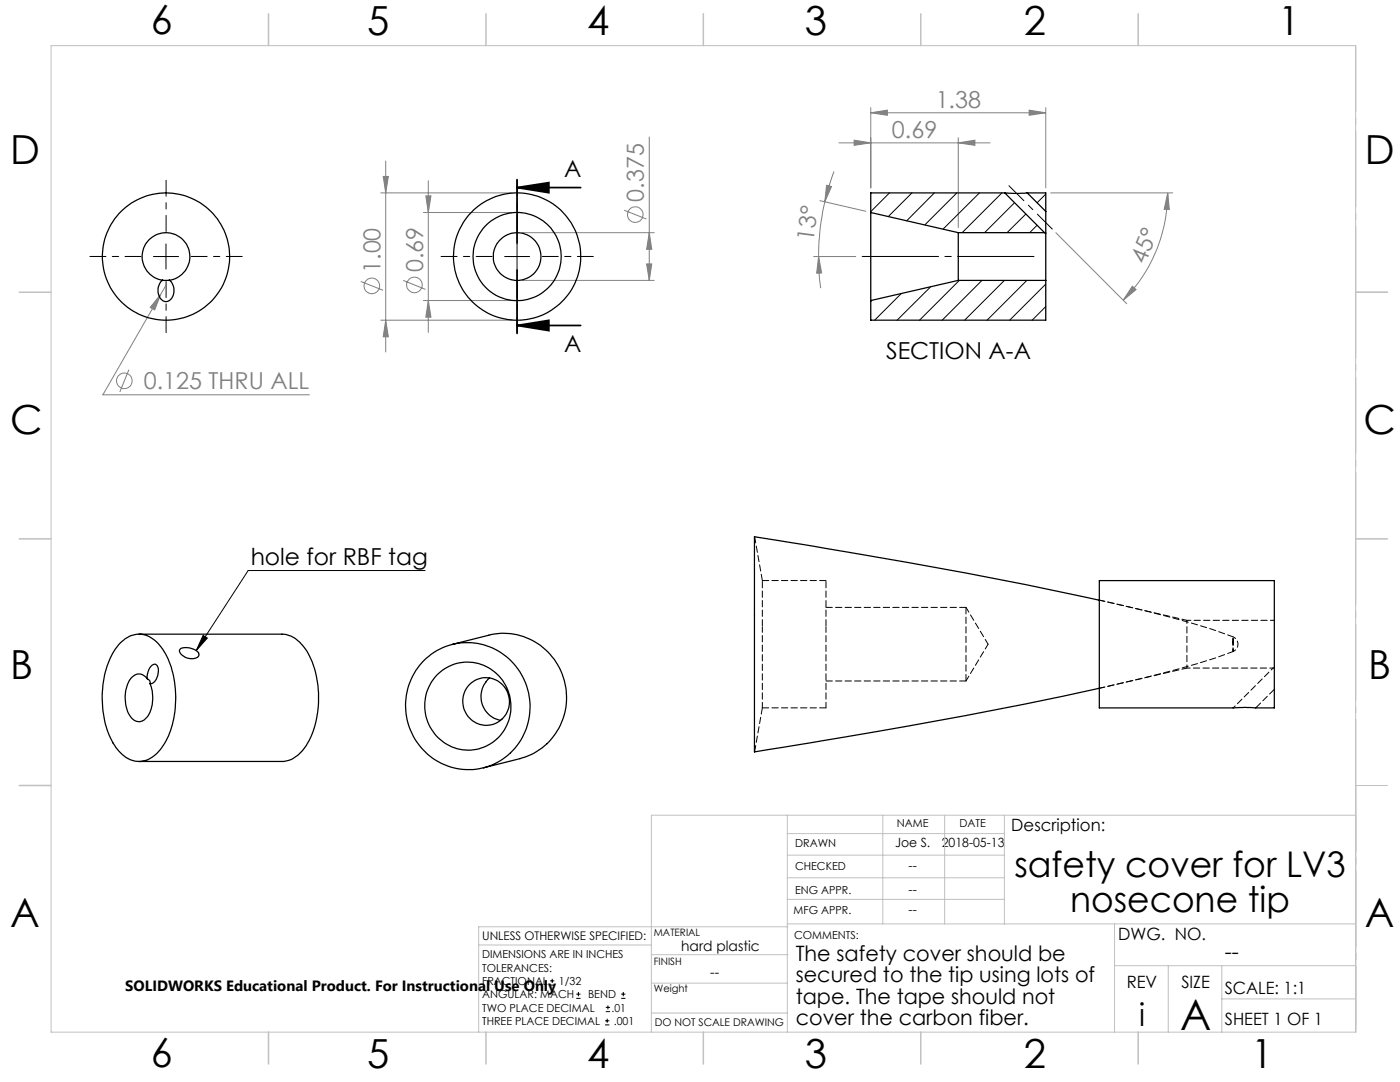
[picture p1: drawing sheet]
<svg xmlns="http://www.w3.org/2000/svg" width="279mm" height="216mm" viewBox="0 0 279 216" stroke-linecap="round" stroke-linejoin="round" font-family="sans-serif">
<g fill="none" stroke="#808080" stroke-width=".2">
<path d="M76 38.5h26.2M76.5 35.2h1l-.5 3.3zM77 32.1v38.1M85 39.1h1l-.5 3.3zM85.5 36.1v30.2M129.6 27.3v28.7M165 37l.9 .2-1.3 3.1zM166.4 34.2l-1 3-.8 3.1M167.4 28.5h30.2M170.5 28l3.3 .5-3.3 .5zM173.8 22.5l3.3-.5v1zM173.8 21.5v16"/>
<path d="M173.8 22.5h34.9M191.2 28.5l3.4-.5v1zM191.2 27.5v17.9M205.4 22l3.3 .5-3.3 .5zM208.7 21.5v16M209.7 38.5h24.3M233 38.5l.4 3.3h-1.1zM233 38.5a30.4 30.4 0 0 1-8.8 21.4M32.1 58.7l-1.2 3.1-.9-.5zM32.1 58.7l-11.6 20.1h41.2M33.1 56.9l-1 1.8M72 56.2l4.4 1.7"/>
<path d="M80.5 56l4.4 1.7M84.5 42.4h17.7M84.5 60h17.7M85.5 60l.5 3.3h-1zM104.2 46.4h26.4M104.2 56h26.4M124.6 41.9l4.4 1.8M129 52.7h1.1l-.5 3.3zM129.6 46.4l.5 3.3h-1.1zM162.4 51.2h8.4M163.4 51.2l.6 3.3h-1zM163.4 51.2l.1 3.9 .3 2.4"/>
<path d="M163.6 40l9.2 2.2M164.6 40.3a46.1 46.1 0 0 0-1.2 10.9M210.7 46.4l14.2 14.2M226 57.1l.7 .7-2.5 2.1zM25.7 73.8l-1.8 4.4M76 63.9h26.2M77 63.9l.5 3.3h-1z"/>
<circle cx="74.2" cy="57" r="1.55"/>
<circle cx="82.7" cy="56.8" r="1.56"/>
<circle cx="126.8" cy="42.8" r="1.55"/>
<circle cx="24.8" cy="76" r="1.55"/>
</g>
<g fill="none" stroke="#000" stroke-width=".2">
<path d="M30.6 51.2h5M33.1 48.7v5M100.7 51.2h5M103.2 48.7v5M84.8 113.8h-35.3l-10.3 16M40.5 126.8l.9 .5-2.2 2.5zM109.8 196.6h.8M109.8 195.7h.8M110.2 195.3v.8M115 199.2h.9M115 198.4h.9M115.4 197.9v.9"/>
<path d="M124 199.2h.8M124 198.4h.8M124.4 197.9v.9M120.8 204.5h.8M120.8 203.7h.8M120.9 201.9h.8M120.9 201h.8M121.2 203.3v.8M121.3 200.6v.8"/>
</g>
<path d="M103.2 37.4l6.3-1v2.1zM103.2 37.4h12.7M103.2 35.8v12.7M103.2 53.8v12.7M103.2 64.9l6.3-1v2.1zM103.2 64.9h12.7" fill="none" stroke="#000" stroke-width=".35"/>
<path d="M28.1 51.2h-10.2M33.1 46.2v-10.2M33.1 56.2v10.2M38.1 51.2h10.2M98.2 51.2h-10.2M103.2 46.2v-10.2M103.2 56.2v10.2M108.2 51.2h10.2" fill="none" stroke="#000" stroke-width=".2" stroke-dasharray="15.2 1.3 1.3 1.3" stroke-dashoffset="12"/>
<path d="M206.6 51.2h-34.8" fill="none" stroke="#000" stroke-width=".2" stroke-dasharray="15.2 1.3 1.3 1.3" stroke-dashoffset="-.3"/>
<path d="M201.4 37.1l8.6 8.6" fill="none" stroke="#000" stroke-width=".2" stroke-dasharray="15.2 1.3 1.3 1.3" stroke-dashoffset="11"/>
<path d="M270.6 9.1v49.2M270.6 58.3v49.2M270.6 107.5v49.2M270.6 156.7v49.2" fill="none" stroke="#c0c0c0" stroke-width=".2" stroke-dasharray="15.2 1.3 1.3 1.3" stroke-dashoffset="2.1"/>
<g fill="none" stroke="#c0c0c0" stroke-width=".2">
<path d="M10.2 9.1h260.3v196.9h-260.3zM270.5 58.3h6.4M270.5 156.7h6.4M157.1 162.7v43.3M157.1 175.2h43.3M157.1 170.6h43.3M157.1 166.3h43.3M157.1 179.5h43.3M176.2 162.7v21.7M188.5 162.7v21.7M200.4 162.7v21.7M270.6 162.7h-140.6v43.3"/>
<path d="M95.5 188.6h34.5M130 196.2h27.1M130 190.5h27.3M157.1 184.4h113.4M157.2 184.9h-61.7v21.1M222.4 184.4v21.6M222.4 192.7h48.1M233.2 192.7v13.3M243.8 199.3h26.7M243.8 192.7v13.3M130 202.1h27.1"/>
</g>
<g fill="none" stroke="#c0c0c0" stroke-width=".3">
<path d="M53.6 2.8v6.3M97 2.8v6.3M140.4 2.8v6.3M183.8 2.8v6.3M227.2 2.8v6.3M3.8 58.3h6.4M270.5 58.3h6.4M3.8 107.5h6.4M270.5 107.5h6.4M3.8 156.7h6.4M53.6 206v6.3M97 206v6.3"/>
<path d="M140.4 206v6.3M183.8 206v6.3M227.2 206v6.3"/>
</g>
<g fill="#000">
<path d="M40.5 126.8l.9 .5-2.2 2.5z"/>
<path d="M103.2 37.4l6.3-1v2.1zM103.2 64.9l6.3-1v2.1z"/>
</g>
<g fill="#808080">
<path d="M173.8 22.5l3.3-.5v1zM205.4 22l3.3 .5-3.3 .5zM170.5 28l3.3 .5-3.3 .5zM191.2 28.5l3.4-.5v1zM32.1 58.7l-2.1 2.6 .9 .5z"/>
<path d="M226 57.1l.7 .7-2.5 2.1zM233 38.5l.4 3.3h-1.1z"/>
<path d="M165 37l.9 .2-1.3 3.1zM163.4 51.2l.6 3.3h-1z"/>
<path d="M76.5 35.2h1l-.5 3.3zM77 63.9l.5 3.3h-1zM85 39.1h1l-.5 3.3zM85.5 60l.5 3.3h-1zM129.6 46.4l.5 3.3h-1.1zM129 52.7h1.1l-.5 3.3z"/>
</g>
<g fill="none" stroke="#000" stroke-width=".25">
<path d="M200.5 38.5l1.8 .1 2.7-.1M200.5 38.5l8 7.9M200.5 38.5h-26.7v3.9M205 38.5l3.7 3.7M205 38.5h3.7v3.7M32.5 55.9a2.57 2.57 0 0 0 .3 4.2 1.86 1.86 0 0 0 1.9-2.2 2.59 2.59 0 0 0-.9-2M32.5 55.9h1.3M32.5 55.9a4.8 4.8 0 0 1-3.4-7.3 4.8 4.8 0 0 1 8 0 4.8 4.8 0 0 1-3.3 7.3M173.8 42.4v17.6M173.8 42.4l17.4 4M191.2 46.4v9.6M191.2 56l-17.4 4"/>
<path d="M191.2 56h17.5M191.2 46.4h17.3M208.5 46.4l.2 .1M208.7 42.2v4.3M208.7 46.5v9.5M208.7 56v7.9h-34.9v-3.9M219.4 119.8a1345.4 1345.4 0 0 0-61.8-11.6l-7-1.1v42.9l5.6-.9a1255.5 1255.5 0 0 0 63.2-11.8M219.4 115.9h34.9v25.4l-5.8-.2-29.1 .2zM24 128.3a4.9 4.9 0 0 1 7.9 .5 17.9 17.9 0 0 1 3 13.3 13.3 13.3 0 0 1-4.2 8.8 4.8 4.8 0 0 1-7-1 17 17 0 0 1-3.2-12.5 15.4 15.4 0 0 1 3.5-9.1zM27.7 126.5h28.6a5.9 5.9 0 0 1 4.7 3.1 19.6 19.6 0 0 1 .1 19.2 6.2 6.2 0 0 1-4.9 3.1h-28.5M29.4 135.4a2.84 2.84 0 0 1 1.4-2.9 1.18 1.18 0 0 1 .8 1.7l-.1 .5a1.75 1.75 0 0 1-1.6 1.7M29.4 135.4a1.96 1.96 0 0 0-1.8-.9 1.96 1.96 0 0 0-1.7 1.2 7.2 7.2 0 0 0 .5 7.7 1.89 1.89 0 0 0 3.1-.4 7.5 7.5 0 0 0 .4-6.6"/>
<path d="M29.4 135.4l.5 .5v.5M36.1 129.4a3.3 3.3 0 0 1 3.6 1v.3a1.69 1.69 0 0 1-2.2 .6 2.05 2.05 0 0 1-1.7-1.5zM84.6 131.8a12.5 12.5 0 0 1 13.9-2.4 12.5 12.5 0 0 1 7.3 12.1 12.4 12.4 0 0 1-10.5 11.9 12.4 12.4 0 0 1-13.6-8.2 12.9 12.9 0 0 1 2.9-13.4zM87.5 134.4a8.7 8.7 0 0 1 11.2-.3 8.7 8.7 0 0 1 2.2 11.1 8.6 8.6 0 0 1-10.3 4 8.6 8.6 0 0 1-5.8-9.5 8.8 8.8 0 0 1 2.7-5.3zM90.2 128.6l7.3-1.8a12.7 12.7 0 0 1 12.6 4.2 12.7 12.7 0 0 1 2 13.1 12.4 12.4 0 0 1-8.3 7.3l-7.3 1.8M93.8 136.5a4.7 4.7 0 0 1 7.8 2.7 4.7 4.7 0 0 1-6.5 5.1 4.8 4.8 0 0 1-1.3-7.8zM97.7 135.3a4.8 4.8 0 0 0-1.6 4.9 4.8 4.8 0 0 0 3.8 3.5"/>
<circle cx="33.1" cy="51.2" r="12.7"/>
<circle cx="103.2" cy="51.2" r="12.7"/>
<circle cx="103.2" cy="51.2" r="4.8"/>
<circle cx="103.2" cy="51.2" r="8.8"/>
</g>
<g fill="none" stroke="#000" stroke-width=".2">
<path d="M177.5 38.5l-3.7 3.7M182 38.5l-4.7 4.7M186.5 38.5l-5.6 5.6M191 38.5l-6.4 6.4M195.5 38.5l-7.3 7.2M200 38.5l-8 7.9M208.7 38.7l-1.7 1.8M174 59.9l-.2 .3M179.8 58.6l-5.2 5.3M185.7 57.3l-6.7 6.6M191.5 56l-8 7.9M196 56l-8 7.9"/>
<path d="M200.4 56l-7.9 7.9M202.5 40.5l-6 5.9M204.7 42.7l-3.7 3.7M204.9 56l-7.9 7.9M207 44.9l-1.5 1.5M208.7 56.7l-7.2 7.2M208.7 61.2l-2.7 2.7"/>
</g>
<path d="M236.9 133.3v-9.5M236.9 133.3h17.2M246.1 128.1v1.9v-2.9v1" fill="none" stroke="#000" stroke-width=".2" stroke-dasharray="1.3 .6" stroke-dashoffset=".6"/>
<path d="M152.1 115.8l-1.5-8.7M164.8 115.8h-12.7M164.8 135.9h28M192.8 135.9v-14.7M192.8 121.2h-28M254.3 133.3h-.2M150.6 150l1.5-8.8M152.1 141.2h12.7" fill="none" stroke="#000" stroke-width=".2" stroke-dasharray="1.3 .6"/>
<path d="M152.1 125.1v16.1M164.8 125.1v16.1M192.8 135.9l4.4-7.4M197.2 128.5l-4.4-7.3M219.4 137.3l17.5-4M236.9 123.8l-17.5-4.1" fill="none" stroke="#000" stroke-width=".2" stroke-dasharray="1.3 .6" stroke-dashoffset=".2"/>
<path d="M152.1 115.8v9.3M164.8 115.8v9.3" fill="none" stroke="#000" stroke-width=".2" stroke-dasharray="1.3 .6" stroke-dashoffset="-.2"/>
<path d="M254.3 123.8h-17.4" fill="none" stroke="#000" stroke-width=".2" stroke-dasharray="1.3 .6" stroke-dashoffset=".5"/>
<path d="M250.6 141.2l3.7-3.7" fill="none" stroke="#000" stroke-width=".2" stroke-dasharray="1.3 .6" stroke-dashoffset="-.1"/>
<path d="M246.1 130a1.59 1.59 0 0 0 1-1.5 1.59 1.59 0 0 0-1-1.4M254.1 133.3l-8 7.9" fill="none" stroke="#000" stroke-width=".2" stroke-dasharray="1.3 .6" stroke-dashoffset=".7"/>
<path d="M219.4 137.3l.7-.1a194.9 194.9 0 0 0 26-7.2M246.1 127.1a207.6 207.6 0 0 0-26.7-7.4" fill="none" stroke="#000" stroke-width=".2" stroke-dasharray="1.3 .6" stroke-dashoffset=".1"/>
<text font-size="8.5" x="235.5" y="205.4">A</text>
<g font-size="8">
<text x="30.1" y="6.8">6</text>
<text x="73.3" y="6.9">5</text>
<text x="117.2" y="6.9">4</text>
<text x="160.6" y="6.9">3</text>
<text x="204.3" y="6.9">2</text>
<text x="255.1" y="6.9">1</text>
<text x="2.1" y="32.8">D</text>
<text x="272.4" y="32.8">D</text>
<text x="2.1" y="86.5">C</text>
<text x="272.1" y="86.5">C</text>
<text x="2.1" y="135.6">B</text>
<text x="273.1" y="135.6">B</text>
<text x="2.1" y="185.1">A</text>
<text x="272.4" y="185.1">A</text>
<text x="30.1" y="212.9">6</text>
<text x="73.3" y="213">5</text>
<text x="117.2" y="213">4</text>
<text x="160.6" y="213">3</text>
<text x="204.3" y="213">2</text>
<text x="249.7" y="213">1</text>
</g>
<g font-size="7.1">
<text x="202.4" y="174.9">safety cover for LV3</text>
<text x="213.6" y="182">nosecone tip</text>
</g>
<text font-size="6.3" x="227.3" y="204.6">i</text>
<g font-size="4.7" fill="#808080">
<text x="186.7" y="21.5">1.38</text>
<text x="178" y="27.5">0.69</text>
<text x="128.5" y="40.2" transform="rotate(-90 128.5 40.2)">0.375</text>
<text x="162.3" y="48.2" transform="rotate(-83 162.3 48.2)">13°</text>
<text x="228.5" y="52.8" transform="rotate(-68 228.5 52.8)">45°</text>
<text x="75.9" y="54.5" transform="rotate(-90 75.9 54.5)">1.00</text>
<text x="84.4" y="54.3" transform="rotate(-90 84.4 54.3)">0.69</text>
<text x="28.7" y="77.7">0.125 THRU ALL</text>
</g>
<g font-size="4.7">
<text x="112.6" y="35.3">A</text>
<text x="112.6" y="70.3">A</text>
<text x="176.8" y="71.7">SECTION A-A</text>
<text x="50" y="112.8">hole for RBF tag</text>
</g>
<g font-size="4.2">
<text x="158.8" y="191.8">The safety cover should be</text>
<text x="244.4" y="191.4">--</text>
<text x="158.8" y="196">secured to the tip using lots of</text>
<text x="158.8" y="200.2">tape. The tape should not</text>
<text x="158.8" y="204.5">cover the carbon fiber.</text>
</g>
<g font-size="3.4">
<text x="201.8" y="165.9">Description:</text>
<text x="223.2" y="187.6">DWG. NO.</text>
<text x="224.9" y="197.2">REV</text>
<text x="235.8" y="197.2">SIZE</text>
<text x="244.4" y="198.4">SCALE: 1:1</text>
<text x="244.4" y="204.6">SHEET 1 OF 1</text>
</g>
<text font-size="3" x="25" y="197.8">SOLIDWORKS Educational Product. For Instructional Use Only</text>
<g font-size="2.8">
<text x="136" y="189.7">hard plastic</text>
<text x="141.7" y="194.9">--</text>
</g>
<g font-size="2.5">
<text x="178.7" y="169">Joe S.</text>
<text x="181.3" y="173.5">--</text>
<text x="187.9" y="169">2018-05-13</text>
<text x="181.3" y="178.3">--</text>
<text x="181.3" y="182.3">--</text>
</g>
<text font-size="2.4" x="96.2" y="187.5">UNLESS OTHERWISE SPECIFIED:</text>
<g font-size="2.2">
<text x="179" y="165.1">NAME</text>
<text x="191.5" y="165.1">DATE</text>
<text x="158.7" y="169">DRAWN</text>
<text x="158.7" y="173.5">CHECKED</text>
<text x="158.7" y="178.3">ENG APPR.</text>
<text x="158.4" y="182.4">MFG APPR.</text>
<text x="96.2" y="191.2">DIMENSIONS ARE IN INCHES</text>
<text x="158.5" y="187.4">COMMENTS:</text>
<text x="96.2" y="193.9">TOLERANCES:</text>
<text x="96.2" y="196.5">FRACTIONAL</text>
<text x="111.5" y="196.5">1/32</text>
<text x="96.2" y="201.8">TWO PLACE DECIMAL</text>
<text x="96.2" y="199.2">ANGULAR: MACH</text>
<text x="117.4" y="199.2">BEND</text>
<text x="122.1" y="201.8">.01</text>
<text x="96.2" y="204.5">THREE PLACE DECIMAL</text>
<text x="122.5" y="204.5">.001</text>
</g>
<text font-size="2.1" x="130.7" y="204.6">DO NOT SCALE DRAWING</text>
<g font-size="2">
<text x="130.5" y="186.8">MATERIAL</text>
<text x="130.5" y="192.5">FINISH</text>
<text x="130.5" y="198">Weight</text>
</g>
</svg>
